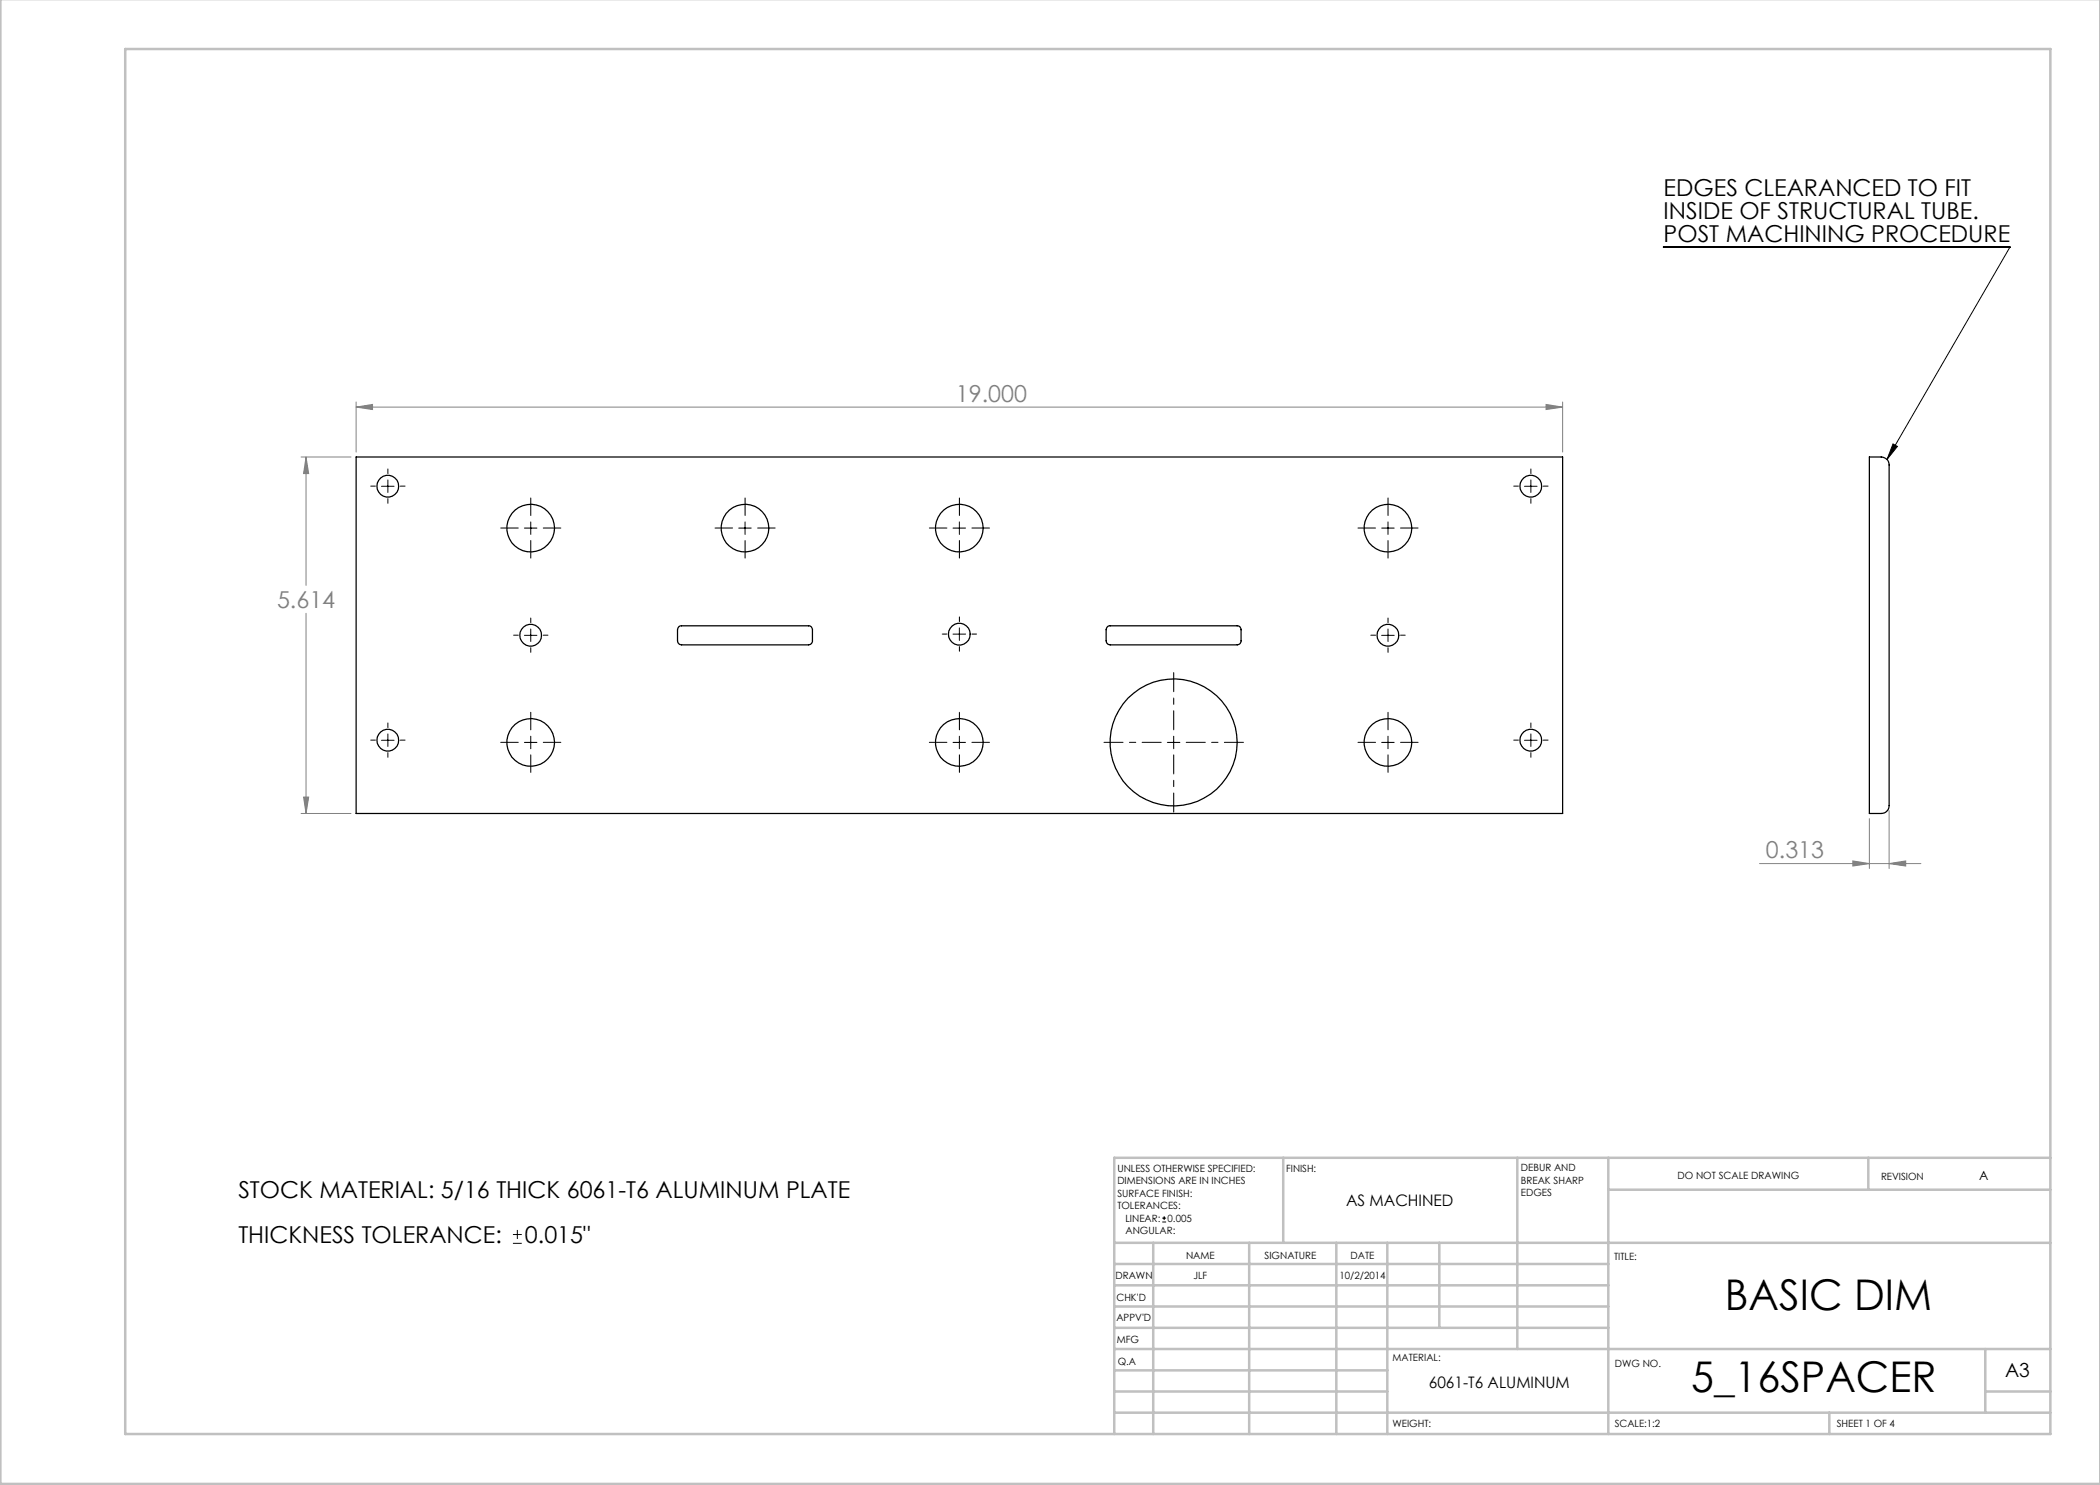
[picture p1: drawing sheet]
<svg xmlns="http://www.w3.org/2000/svg" width="420mm" height="297mm" viewBox="0 0 420 297" stroke-linecap="round" stroke-linejoin="round" font-family="sans-serif">
<g fill="none" stroke="#000" stroke-width=".2">
<path d="M332.7 49.4h69.3l-24.6 42.5M76.3 97.3h2.5M77.6 96v2.5M304.9 97.3h2.5M306.2 96v2.5M378.6 88.8l.9 .5-2.1 2.6zM104.9 105.6h2.5M106.2 104.4v2.5M147.7 105.6h2.5M149 104.4v2.5M190.6 105.6h2.5M191.9 104.4v2.5"/>
<path d="M276.3 105.6h2.5M277.6 104.4v2.5M104.9 127.1h2.5M106.2 125.8v2.5M190.6 126.8h2.5M191.9 125.6v2.5M276.3 127.1h2.5M277.6 125.8v2.5M76.3 148.1h2.5M77.6 146.8v2.5M104.9 148.5h2.5M106.2 147.2v2.6"/>
<path d="M190.6 148.5h2.5M191.9 147.2v2.6M233.5 148.5h2.5M234.7 147.2v2.6M276.3 148.5h2.5M277.6 147.2v2.6M304.9 148.1h2.5M306.2 146.8v2.5M102.6 248.7h1.8M102.6 246.9h1.8M103.5 246v1.8M232.4 244.4h.8"/>
<path d="M232.4 243.6h.8M232.8 243.2v.8"/>
</g>
<g fill="none" stroke="#808080" stroke-width=".2">
<path d="M60.2 91.4h10M61.2 91.4l.5 3.3h-1zM61.2 91.4v25.7M71.2 81.4l3.3-.5v1zM71.2 80.4v10M71.2 81.4h241.3M309.2 80.9l3.3 .5-3.3 .5zM312.5 80.4v10M61.2 122.7v40M60.7 159.4h1l-.5 3.3zM60.2 162.7h10M351.9 172.7h32.3"/>
<path d="M370.6 172.2l3.3 .5-3.3 .5zM373.9 163.7v10M377.8 172.7l3.3-.5v1zM377.8 162.1v11.6"/>
</g>
<g fill="none" stroke="#000" stroke-width=".2" stroke-dasharray="15.2 1.3 1.3 1.3">
<path d="M75.1 97.2h-1M77.6 94.7v-.9M77.6 99.7v1M80.1 97.2h.9M303.7 97.2h-1M306.2 94.7v-.9M306.2 99.7v1M308.7 97.2h.9M103.7 105.6h-3.6M106.2 103.1v-3.5M106.2 108.1v3.5M108.7 105.6h3.5"/>
<path d="M146.5 105.6h-3.5M149 103.1v-3.5M149 108.1v3.5M151.5 105.6h3.5M189.4 105.6h-3.5M191.9 103.1v-3.5M191.9 108.1v3.5M194.4 105.6h3.5M275.1 105.6h-3.5M277.6 103.1v-3.5M277.6 108.1v3.5M280.1 105.6h3.5"/>
<path d="M103.7 127h-1M106.2 124.5v-.9M106.2 129.5v1M108.7 127h.9M189.4 126.8h-1M191.9 124.3v-.9M191.9 129.3v.9M194.4 126.8h.9M275.1 127h-.9M277.6 124.5v-.9M277.6 129.5v1M280.1 127h.9"/>
<path d="M75.1 148h-1M77.6 145.5v-.9M77.6 150.5v1M80.1 148h.9M103.7 148.5h-3.6M106.2 146v-3.5M106.2 151v3.5M108.7 148.5h3.5M189.4 148.5h-3.5M191.9 146v-3.5M191.9 151v3.5M194.4 148.5h3.5"/>
<path d="M275.1 148.5h-3.5M277.6 146v-3.5M277.6 151v3.5M280.1 148.5h3.5M303.7 148h-1M306.2 145.5v-.9M306.2 150.5v1M308.7 148h.9"/>
</g>
<path d="M232.2 148.5h-11.4M234.7 146v-11.5M234.7 151v11.4M237.2 148.5h11.5" fill="none" stroke="#000" stroke-width=".2" stroke-dasharray="15.2 1.3 1.3 1.3" stroke-dashoffset="11.4"/>
<g fill="none" stroke="#c0c0c0" stroke-width=".5">
<path d="M.1 -.1v296.9h419.9M25 9.8h385.1v277h-385.1zM256.6 231.6v17M303.5 231.6v38.2M321.7 231.6v55.2M321.7 237.9h88.4M373.7 231.6v6.3M410.1 231.6h-187.3v55.2M222.8 248.6h187.3M222.8 257.1h98.9M222.8 252.8h98.9M230.6 248.6v38.2"/>
<path d="M249.8 248.6v38.2M267.3 248.6v38.2M277.5 248.6v38.2M287.9 248.6v17M222.8 265.6h98.9M222.8 261.3h98.9M222.8 278.3h54.7M222.8 274.1h54.7M222.8 269.8h187.3M397.1 278.3h13M397.1 269.8v12.7M222.8 282.5h187.3"/>
<path d="M365.9 282.5v4.3"/>
</g>
<path d="M378.6 88.8l.9 .5-2.1 2.6z" fill="#000"/>
<path d="M71.2 81.4l3.3-.5v1zM309.2 80.9l3.3 .5-3.3 .5zM61.2 91.4l.5 3.3h-1zM60.7 159.4h1l-.5 3.3zM370.6 172.2l3.3 .5-3.3 .5zM377.8 172.7l3.3-.5v1z" fill="#808080"/>
<g fill="none" stroke="#000" stroke-width=".25">
<path d="M71.2 91.4h241.3v71.3h-241.3zM373.9 91.4h2.3a1.57 1.57 0 0 1 1.6 1.6v68.1a1.57 1.57 0 0 1-1.6 1.6h-2.3zM135.7 125.4l.4-.2h25.6a.73 .73 0 0 1 .8 .7v2.3a.78 .78 0 0 1-.8 .8h-25.4a.85 .85 0 0 1-.8-.8v-2.3zM221.5 125.4l.4-.2h25.5a.73 .73 0 0 1 .8 .7v2.3a.78 .78 0 0 1-.8 .8h-25.4a.85 .85 0 0 1-.8-.8v-2.3z"/>
<circle cx="77.6" cy="97.2" r="2.18"/>
<circle cx="306.2" cy="97.2" r="2.18"/>
<circle cx="106.1" cy="105.6" r="4.8"/>
<circle cx="149" cy="105.6" r="4.8"/>
<circle cx="191.9" cy="105.6" r="4.8"/>
<circle cx="277.6" cy="105.6" r="4.8"/>
<circle cx="106.1" cy="127" r="2.18"/>
<circle cx="191.9" cy="126.8" r="2.18"/>
<circle cx="277.6" cy="127" r="2.18"/>
<circle cx="77.6" cy="148" r="2.18"/>
<circle cx="106.1" cy="148.5" r="4.8"/>
<circle cx="191.9" cy="148.5" r="4.8"/>
<circle cx="234.7" cy="148.5" r="12.7"/>
<circle cx="277.6" cy="148.5" r="4.8"/>
<circle cx="306.2" cy="148" r="2.18"/>
</g>
<g font-size="8.5">
<text x="345" y="262.1">BASIC DIM</text>
<text x="338.2" y="278.5">5_16SPACER</text>
</g>
<g font-size="4.7">
<text x="332.7" y="39.3">EDGES CLEARANCED TO FIT</text>
<text x="332.7" y="43.8">INSIDE OF STRUCTURAL TUBE.</text>
<text x="332.7" y="48.4">POST MACHINING PROCEDURE</text>
<text x="47.7" y="239.6">STOCK MATERIAL: 5/16 THICK 6061-T6 ALUMINUM PLATE</text>
<text x="47.7" y="248.6">THICKNESS TOLERANCE:</text>
<text x="105" y="248.6">0.015&quot;</text>
</g>
<g font-size="4.7" fill="#808080">
<text x="191.2" y="80.4">19.000</text>
<text x="55.4" y="121.6">5.614</text>
<text x="353.2" y="171.7">0.313</text>
</g>
<text font-size="3.9" x="401" y="275.4">A3</text>
<g font-size="3.2">
<text x="269.2" y="241.2">AS MACHINED</text>
<text x="285.8" y="277.7">6061-T6 ALUMINUM</text>
</g>
<text font-size="2.5" x="395.8" y="235.9">A</text>
<g font-size="2">
<text x="223.5" y="234.4">UNLESS OTHERWISE SPECIFIED:</text>
<text x="223.5" y="236.9">DIMENSIONS ARE IN INCHES</text>
<text x="223.5" y="239.4">SURFACE FINISH:</text>
<text x="257.2" y="234.4">FINISH:</text>
<text x="304.2" y="234.3">DEBUR AND</text>
<text x="304.2" y="236.8">BREAK SHARP</text>
<text x="304.2" y="239.3">EDGES</text>
<text x="335.5" y="235.8">DO NOT SCALE DRAWING</text>
<text x="376.2" y="236">REVISION</text>
<text x="223.5" y="241.9">TOLERANCES:</text>
<text x="225.1" y="244.4">LINEAR:</text>
<text x="233.5" y="244.4">0.005</text>
<text x="225.1" y="246.9">ANGULAR:</text>
<text x="237.2" y="251.8">NAME</text>
<text x="252.9" y="251.7">SIGNATURE</text>
<text x="270.1" y="251.7">DATE</text>
<text x="223.1" y="255.9">DRAWN</text>
<text x="238.7" y="255.9">JLF</text>
<text x="267.9" y="255.7">10/2/2014</text>
<text x="322.8" y="252">TITLE:</text>
<text x="223.3" y="260.1">CHK'D</text>
<text x="223.3" y="264.2">APPV'D</text>
<text x="223.3" y="268.6">MFG</text>
<text x="223.5" y="272.9">Q.A</text>
<text x="278.5" y="272.3">MATERIAL:</text>
<text x="323" y="273.4">DWG NO.</text>
<text x="278.5" y="285.3">WEIGHT:</text>
<text x="323" y="285.4">SCALE:1:2</text>
<text x="367.4" y="285.4">SHEET 1 OF 4</text>
</g>
</svg>
